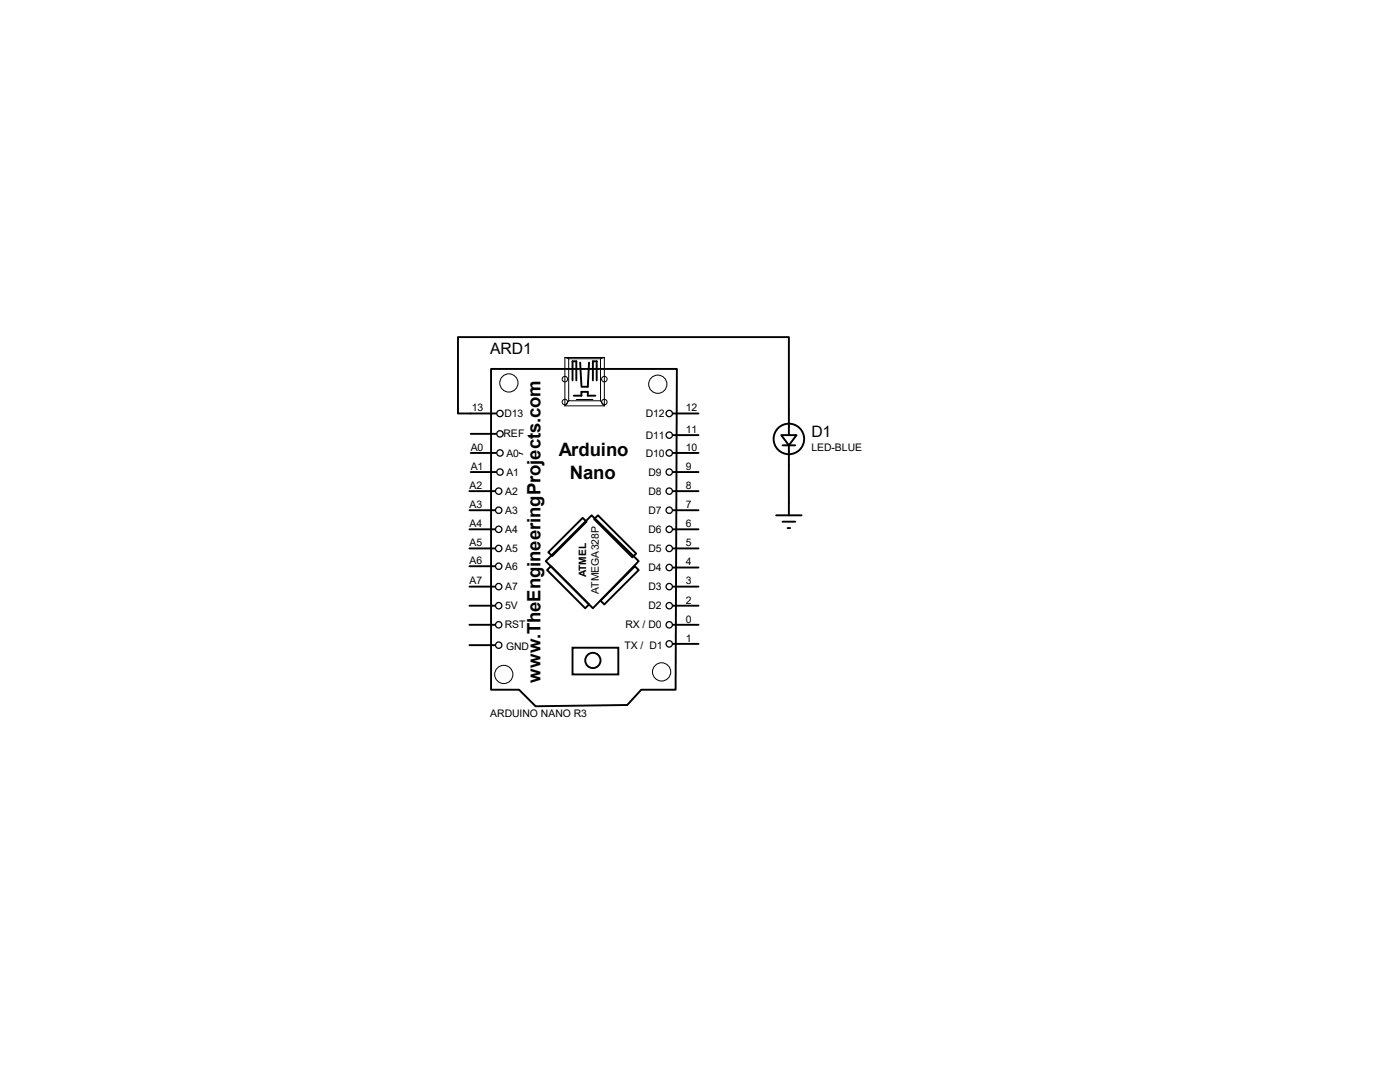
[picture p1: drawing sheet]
<svg xmlns="http://www.w3.org/2000/svg" width="279mm" height="216mm" viewBox="0 0 279 216" stroke-linecap="round" stroke-linejoin="round" font-family="sans-serif">
<g fill="none" stroke="#000" stroke-width=".38">
<path d="M98 73.6h37.1l-.3 64h-6.8l-2.8 3.1-18.3 .2-3.3-3.3h-5.6zM114.3 75.9v-3.8h.7v3.8M114.5 79h1.5v-.8h1.3v.8h1.5M115.8 72.3l.2 4.6M117.6 72.3l-.3 4.9h-1.3M118.3 75.9v-3.8h.8v3.8M93.7 98h5.1M93.9 94.2h5.1M93.9 90.4h5.1M93.9 86.6h5.1M99 82.5h-7.6v-15.2h66v19.5M134.3 98h5.1"/>
<path d="M134.3 94.2h5.1M134.3 90.4h5.1M134.3 86.8h5.1M134.3 82.5h5.1M155.9 86.8h3.1l-1.6 2.1zM156.2 88.9h2.5M157.4 88.9v13.9M93.7 117.1h5.1M93.7 109.4h5.1M93.7 105.6h5.1M93.7 101.8h5.1M93.7 113h5.1"/>
<path d="M108.9 112l9.2-9.2 9.4 9.2-9.2 9.4zM109.9 113l7.7 7.6-.8 .8-7.6-7.7zM116.3 103.3l.8 .8-6.9 6.9-.8-.8zM118.6 103.6l.7-.8 7.7 7.6-.8 .8zM119.8 119.8l6.9-6.8 .8 .7-6.9 6.9zM134.3 117.1h5.1M134.3 113.2h5.1M134.3 109.4h5.1M134.3 105.6h5.1M134.3 101.8h5.1M154.9 102.8h5.1M156.2 104.1h2.5"/>
<path d="M157.2 105.4h.5M93.7 124.7h5.1M93.7 120.9h5.1M93.7 128.7h5.1M114.3 129.2h9.1v5.4h-9.1zM134.3 124.7h5.1M134.3 128.5h5.1M134.3 120.9h5.1"/>
<circle cx="157.4" cy="87.6" r="3"/>
<circle cx="118.3" cy="131.8" r="1.52"/>
</g>
<g fill="none" stroke="#000" stroke-width=".2">
<path d="M112.7 71.3h7.9v9.7h-7.9zM112.8 71.3l.7 .3M113.5 71.6h6.3v8.4h-6.3zM113.5 80l-.8 1M115 79.7h3.3M119.8 80l.8 1M120.6 71.3l-.8 .3M103.6 90.4l.8 .2"/>
<circle cx="101.6" cy="76.4" r="1.82"/>
<circle cx="112.7" cy="75.6" r=".55"/>
<circle cx="120.6" cy="75.6" r=".55"/>
<circle cx="131.3" cy="76.7" r="1.82"/>
<circle cx="112.7" cy="80.2" r=".55"/>
<circle cx="120.6" cy="80.2" r=".55"/>
<circle cx="100.5" cy="134.6" r="1.82"/>
<circle cx="132" cy="134.1" r="1.82"/>
</g>
<g fill="none" stroke="#000" stroke-width=".25">
<circle cx="99.5" cy="98" r=".64"/>
<circle cx="99.8" cy="94.2" r=".64"/>
<circle cx="99.8" cy="86.6" r=".64"/>
<circle cx="99.8" cy="90.4" r=".64"/>
<circle cx="99.8" cy="82.5" r=".64"/>
<circle cx="133.6" cy="86.8" r=".64"/>
<circle cx="133.6" cy="82.5" r=".64"/>
<circle cx="133.6" cy="98" r=".64"/>
<circle cx="133.6" cy="94.2" r=".64"/>
<circle cx="133.6" cy="90.4" r=".64"/>
<circle cx="99.5" cy="113" r=".64"/>
<circle cx="99.5" cy="109.4" r=".64"/>
<circle cx="99.5" cy="117.1" r=".64"/>
<circle cx="99.5" cy="105.6" r=".64"/>
<circle cx="99.5" cy="101.8" r=".64"/>
<circle cx="133.6" cy="117.1" r=".64"/>
<circle cx="133.6" cy="113.2" r=".64"/>
<circle cx="133.6" cy="105.6" r=".64"/>
<circle cx="133.6" cy="101.8" r=".64"/>
<circle cx="133.6" cy="109.4" r=".64"/>
<circle cx="99.5" cy="128.7" r=".64"/>
<circle cx="99.5" cy="120.9" r=".64"/>
<circle cx="99.5" cy="124.7" r=".64"/>
<circle cx="133.6" cy="128.5" r=".64"/>
<circle cx="133.6" cy="120.9" r=".64"/>
<circle cx="133.6" cy="124.7" r=".64"/>
</g>
<g font-size="3.7">
<text x="111.5" y="91">Arduino</text>
<text x="113.7" y="95.5">Nano</text>
<text x="107.9" y="136.3" transform="rotate(-90 107.9 136.3)">www.TheEngineeringProjects.com</text>
</g>
<g font-size="3.1">
<text x="97.8" y="70.6">ARD1</text>
<text x="161.9" y="87.2">D1</text>
</g>
<g font-size="2.1">
<text x="94.1" y="82.1">13</text>
<text x="100.7" y="83.2">D13</text>
<text x="128.9" y="83.2">D12</text>
<text x="136.9" y="82.1">12</text>
<text x="93.9" y="90">A0</text>
<text x="100.5" y="87.3">REF</text>
<text x="128.9" y="87.5">D11</text>
<text x="136.9" y="90">10</text>
<text x="136.9" y="86.4">11</text>
<text x="93.9" y="93.8">A1</text>
<text x="101" y="94.9">A1</text>
<text x="101" y="91.1">A0</text>
<text x="128.9" y="91.1">D10</text>
<text x="129.4" y="94.9">D9</text>
<text x="136.9" y="93.8">9</text>
<text x="161.9" y="90.1">LED-BLUE</text>
<text x="93.7" y="101.4">A3</text>
<text x="93.7" y="97.6">A2</text>
<text x="100.8" y="98.7">A2</text>
<text x="129.4" y="98.7">D8</text>
<text x="136.9" y="101.4">7</text>
<text x="136.9" y="97.6">8</text>
<text x="93.7" y="105.2">A4</text>
<text x="100.8" y="106.3">A4</text>
<text x="100.8" y="102.5">A3</text>
<text x="129.4" y="102.5">D7</text>
<text x="129.4" y="106.3">D6</text>
<text x="136.9" y="105.2">6</text>
<text x="93.7" y="109">A5</text>
<text x="93.7" y="112.6">A6</text>
<text x="100.8" y="113.7">A6</text>
<text x="100.8" y="110.2">A5</text>
<text x="129.4" y="110.2">D5</text>
<text x="129.4" y="114">D4</text>
<text x="136.9" y="112.8">4</text>
<text x="136.9" y="109">5</text>
<text x="93.7" y="116.6">A7</text>
<text x="100.8" y="117.8">A7</text>
<text x="119.5" y="118.5" transform="rotate(-90 119.5 118.5)">ATMEGA328P</text>
<text x="129.4" y="117.8">D3</text>
<text x="136.9" y="116.6">3</text>
<text x="100.8" y="125.4">RST</text>
<text x="100.8" y="121.6">5V</text>
<text x="124.8" y="125.4">RX / D0</text>
<text x="129.4" y="121.6">D2</text>
<text x="136.9" y="124.2">0</text>
<text x="136.9" y="120.4">2</text>
<text x="101" y="129.7">GND</text>
<text x="124.6" y="129.5">TX / D1</text>
<text x="136.9" y="128.1">1</text>
<text x="97.8" y="143">ARDUINO NANO R3</text>
</g>
<text font-size="2" x="117" y="115.1" transform="rotate(-90 117 115.1)">ATMEL</text>
</svg>
